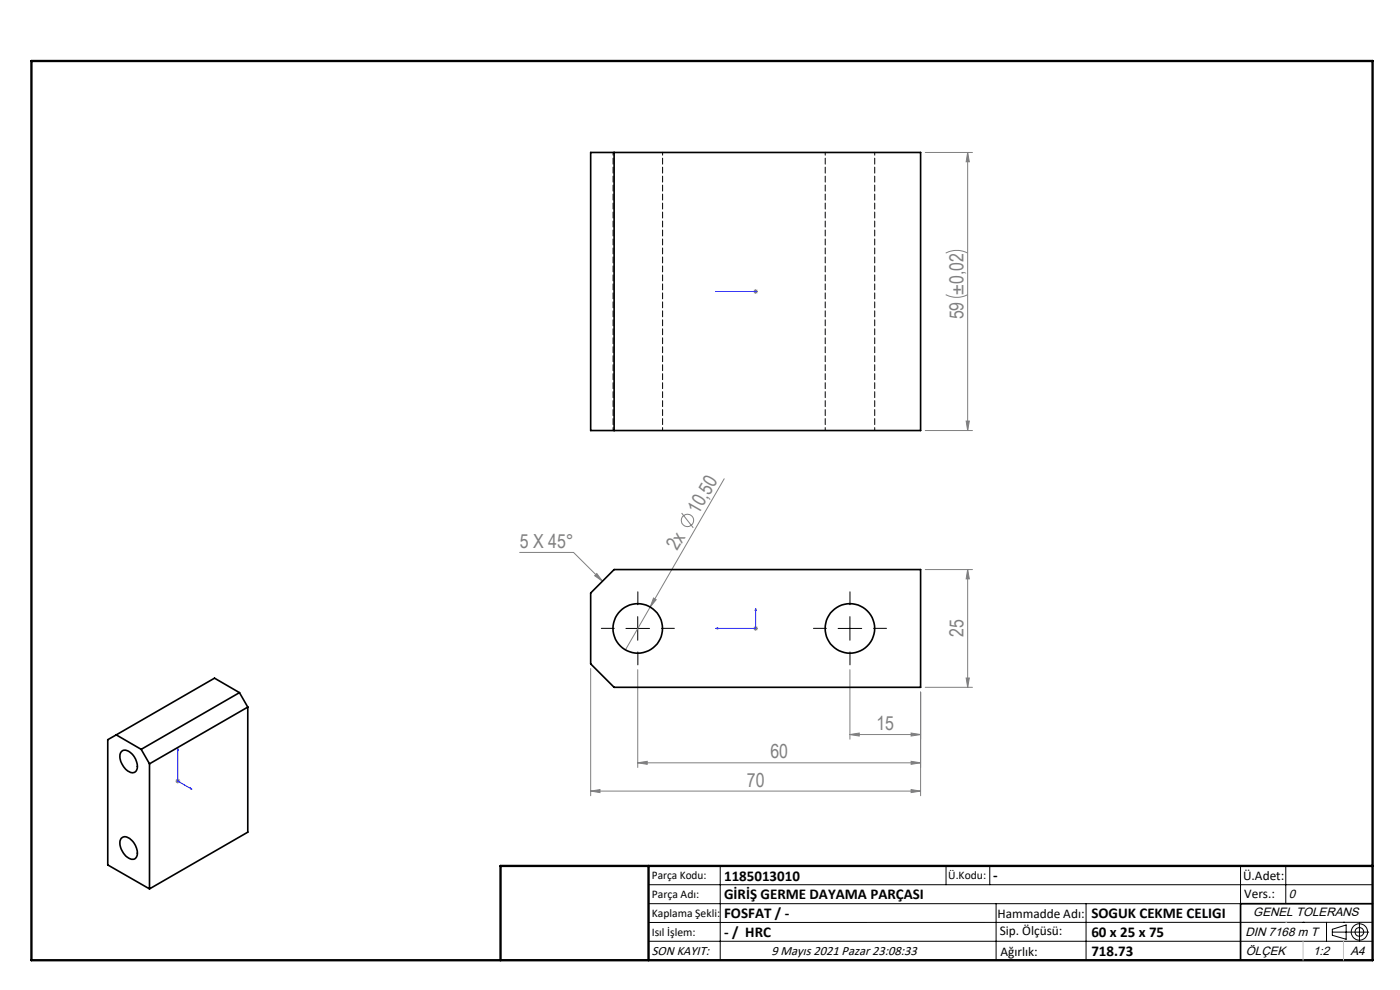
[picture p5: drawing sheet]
<svg xmlns="http://www.w3.org/2000/svg" width="297mm" height="210mm" viewBox="0 0 297 210" stroke-linecap="round" stroke-linejoin="round" font-family="sans-serif">
<g fill="none" stroke="#808080" stroke-width=".21">
<path d="M196.3 32.3h10M205.3 32.3l.3 2h-.6zM205.3 32.3v59M200.6 53.7a5.1 5.1 0 0 1 4.7 0M159.8 61.8h1M159.9 61.5l.8 .7M160.3 61.3v1M160.7 61.5l-.8 .7M200.6 62.5a5.1 5.1 0 0 0 4.7 0M196.3 91.3h10M205 89.3h.6l-.3 2zM110.2 117.2h11.5l6.1 6.1"/>
<path d="M144.6 108.8l2.5 3.2M153.6 101.6l-15.7 27.2M126.6 121.7l1.2 1.6-1.6-1.2zM137.9 128.8l-5.2 9.1M138.6 126.9l.6 .3-1.3 1.6zM159.8 133.3h1M159.9 133l.8 .7M160.3 132.8v1M160.7 133l-.8 .7M196.3 120.8h10M205.3 120.8l.3 2h-.6zM205.3 120.8v25"/>
<path d="M125.3 141.8v27M135.3 142.1v20.7M180.3 155.8l2-.3v.6zM180.3 142.1v14.7M180.3 155.8h15M193.3 155.5l2 .3-2 .3zM195.3 146.8v22M196.3 145.8h10M205 143.8h.6l-.3 2zM37.2 165.7h1M37.4 165.3l.7 .7M37.7 165.2v1"/>
<path d="M38.1 165.3l-.7 .7M125.3 167.8l2-.3v.6zM125.3 167.8h70M135.3 161.8l2-.3v.6zM135.3 161.8h60M193.3 161.5l2 .3-2 .3zM193.3 167.5l2 .3-2 .3z"/>
<circle cx="145.8" cy="110.4" r="1.31"/>
</g>
<g fill="none" stroke="#000" stroke-width=".21">
<path d="M132.8 133.3h5M135.3 130.8v5M177.8 133.3h5M180.3 130.8v5M137.6 187.7h153.6M137.6 191.7h153.6M137.6 199.7h153.6M152.8 183.7v20M200.7 183.7v4M210 183.7v4M211.3 191.7v12M230.4 191.7v12"/>
<path d="M263.2 183.7v20M272.8 183.7v8M276.4 195.6h.1M281.4 195.6v4.1M282.6 197.7h7.8M282.6 197.1l3-.9v3l-3-.8zM285 195.6h.1M288.4 195.8v3.8M291.2 195.6l-153.6 .1"/>
<circle cx="288.4" cy="197.7" r="1.74"/>
<circle cx="288.4" cy="197.7" r=".93"/>
</g>
<path d="M151.8 61.8h.5h-.5M151.8 61.8h8.5M160.2 61.8h.2zM160.3 61.8h.1M151.8 133.3l.5-.1v.2zM160.3 129.1l.1 .4h-.2zM160.3 129.1v4.2h-8.5M37.7 158.8l.1 .4-.2-.1zM37.7 158.8v6.9l3 1.7M40.4 167.2l.3 .2-.3-.1z" fill="none" stroke="#00f" stroke-width=".21"/>
<path d="M130.3 133.3h-2.7M135.3 138.3v2.7M135.3 128.3v-2.8M140.3 133.3h2.8M175.3 133.3h-2.7M180.3 138.3v2.7M180.3 128.3v-2.8M185.3 133.3h2.8" fill="none" stroke="#000" stroke-width=".21" stroke-dasharray="15.2 1.3 1.3 1.3"/>
<path d="M106.2 203.7h185" fill="none" stroke="#000" stroke-width=".25"/>
<path d="M291.2 191.7h-28v12" fill="none" stroke="#000" stroke-width=".35"/>
<path d="M6.7 12.9h284.5v190.8h-284.5zM137.6 183.7v20M291.2 183.7h-185v20" fill="none" stroke="#000" stroke-width=".5"/>
<path d="M272.8 195.6h.1M276.4 199.7v4M285 199.7v4" fill="none" stroke="#c0c0c0" stroke-width=".21"/>
<g fill="#00f">
<path d="M160.3 129.1l.1 .4h-.2zM151.8 133.3l.5-.1v.2z"/>
<path d="M160.2 61.8h.2zM151.8 61.8h.5z"/>
<path d="M40.4 167.2l.3 .2-.3-.1zM37.7 158.8l.1 .4-.2-.1z"/>
</g>
<g fill="#808080">
<path d="M126.6 121.7l1.2 1.6-1.6-1.2z"/>
<path d="M138.6 126.9l.6 .3-1.3 1.6z"/>
<path d="M193.3 155.5l2 .3-2 .3zM180.3 155.8l2-.3v.6zM193.3 161.5l2 .3-2 .3zM135.3 161.8l2-.3v.6zM193.3 167.5l2 .3-2 .3zM125.3 167.8l2-.3v.6z"/>
<path d="M205 89.3h.6l-.3 2zM205.3 32.3l.3 2h-.6z"/>
<path d="M205 143.8h.6l-.3 2zM205.3 120.8l.3 2h-.6z"/>
</g>
<g fill="none" stroke="#000" stroke-width=".35">
<path d="M125.3 32.3h70v59h-70zM130.3 32.3v59M125.3 125.8l5-5h65v25h-65l-5-5zM24.7 155.9l-1.8 1v26.6l8.8 5.1M24.7 155.9l5.3 3.1M25.9 159.3a2.01 2.01 0 0 1 2.6 1.2l.3 .5a2.29 2.29 0 0 1-.2 2.8 2.33 2.33 0 0 1-2.6-1.5 2.43 2.43 0 0 1-.1-3zM30 159l1.7 3M50.8 146.9l-20.8 12.1M50.8 146.9l1.8 3.1M50.8 146.9l-5.3-3-20.8 12M52.6 150l-20.9 12M52.6 150v26.5l-20.9 12.1"/>
<path d="M25.7 177.8a1.49 1.49 0 0 1 2.2 .4 3.3 3.3 0 0 1 1 3.7 1.32 1.32 0 0 1-2-.2 3.4 3.4 0 0 1-1.2-3.9zM31.7 162v26.6"/>
<circle cx="135.3" cy="133.3" r="5.3"/>
<circle cx="180.3" cy="133.3" r="5.3"/>
</g>
<path d="M130.1 32.3v59M175.1 32.3v59M140.6 91.3v-59M185.6 91.3v-59" fill="none" stroke="#000" stroke-width=".21" stroke-dasharray="1.3 .6" stroke-dashoffset=".7"/>
<g font-size="4.1" fill="#808080">
<text x="204.4" y="67.7" transform="rotate(-90 204.4 67.7)">59 ±0,02</text>
<text x="148.2" y="109.2" transform="rotate(-60 148.2 109.2)">10,50</text>
<text x="110.3" y="116.2">5 X 45°</text>
<text x="143.7" y="117" transform="rotate(-60 143.7 117)">2x</text>
<text x="204.4" y="135.2" transform="rotate(-90 204.4 135.2)">25</text>
<text x="185.9" y="154.9">15</text>
<text x="163.4" y="160.9">60</text>
<text x="158.4" y="166.9">70</text>
</g>
<g font-size="3.2">
<text x="153.6" y="186.8">1185013010</text>
<text x="153.6" y="190.8">GİRİŞ GERME DAYAMA PARÇASI</text>
<text x="210.7" y="186.6">-</text>
<text x="153.6" y="194.8">FOSFAT / -</text>
<text x="231.5" y="194.8">SOGUK CEKME CELIGI</text>
<text x="153.6" y="198.8">- / HRC</text>
<text x="231.5" y="198.7">60 x 25 x 75</text>
<text x="231.5" y="202.8">718.73</text>
</g>
<g font-size="2.8">
<text x="263.7" y="186.7">Ü.Adet:</text>
<text x="263.9" y="190.5">Vers.:</text>
<text x="211.6" y="194.8">Hammadde Adı:</text>
<text x="138.3" y="202.6">SON KAYIT:</text>
<text x="163.6" y="202.6">9 Mayıs 2021 Pazar 23:08:33</text>
<text x="212.1" y="198.4">Sip. Ölçüsü:</text>
<text x="212.2" y="202.7">Ağırlık:</text>
</g>
<g font-size="2.6">
<text x="273.4" y="190.4">0</text>
<text x="265.9" y="194.4">GENEL TOLERANS</text>
<text x="264.2" y="198.5">DIN 7168 m T</text>
<text x="264.3" y="202.6">ÖLÇEK</text>
<text x="278.5" y="202.6">1:2</text>
<text x="286.5" y="202.6">A4</text>
</g>
<g font-size="2.5">
<text x="138.3" y="186.4">Parça Kodu:</text>
<text x="138.3" y="190.5">Parça Adı:</text>
<text x="201.2" y="186.5">Ü.Kodu:</text>
<text x="138.3" y="194.5">Kaplama Şekli:</text>
<text x="138.3" y="198.6">Isıl İşlem:</text>
</g>
</svg>
